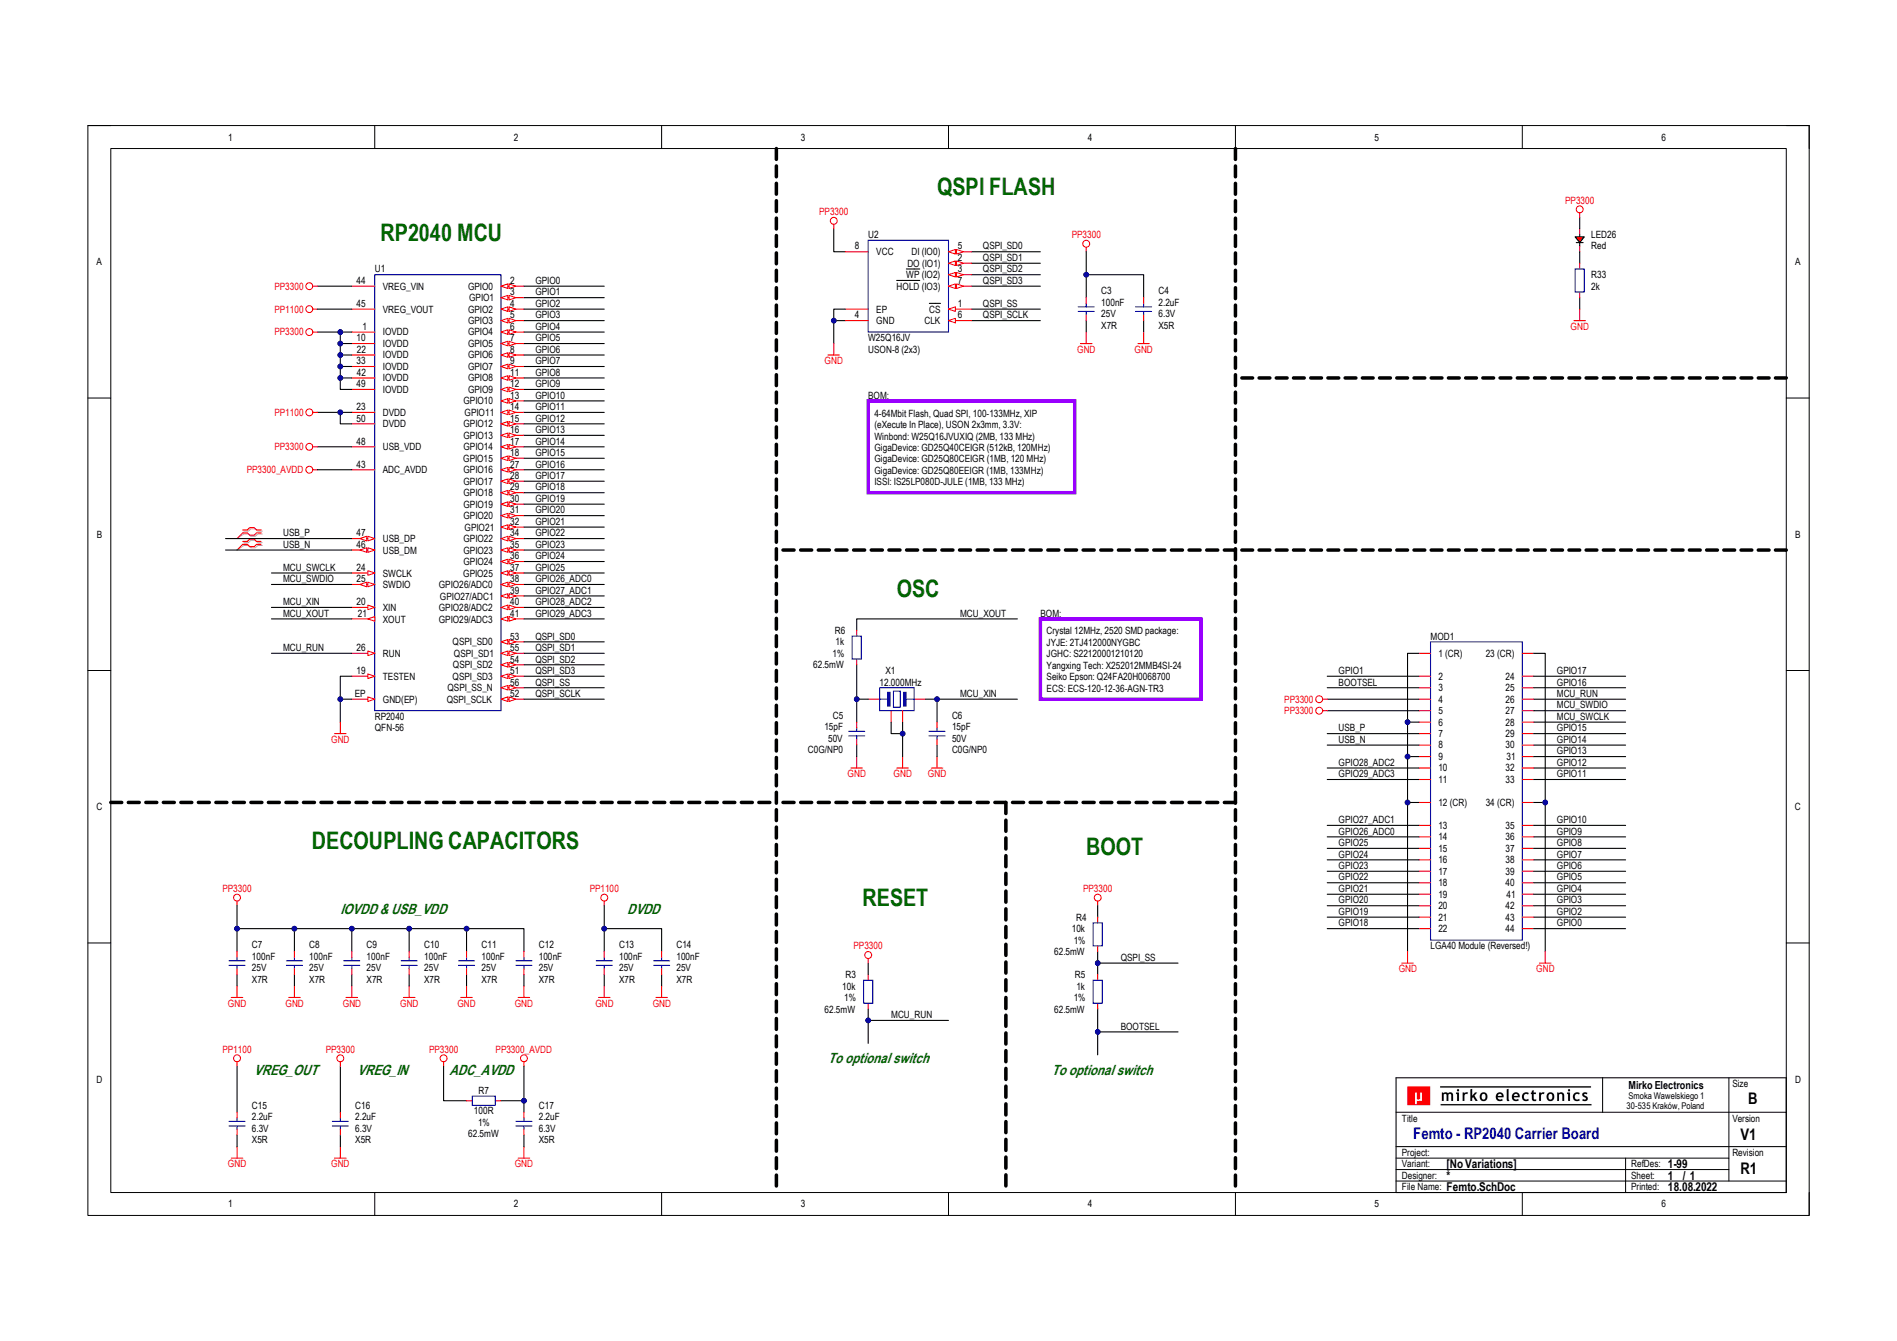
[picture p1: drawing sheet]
# Altium project Femto_v1.PrjPcb
SchPcbRevision: R1; SchPcbVersion: V1
1 sheet, 27 parts. Net scope: global (net labels, ports and power ports of the same name join across sheets).
Board file: Femto_v1.PcbDoc

## Sheet Femto.SchDoc: Femto - RP2040 Carrier Board
size B; DocumentNumber: 1; SheetNumber: 1; SheetTotal: 1; PageSize: B; Designators: 1-99

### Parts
C3  100nF  Voltage Rating: 25V  Dielectric: X7R  [CAP_0402_R]
C4  2.2uF  Voltage Rating: 6.3V  Dielectric: X5R  [CAP_0402_R]
C5  15pF  Voltage Rating: 50V  Dielectric: C0G/NP0  [CAP_0402_R]
C6  15pF  Voltage Rating: 50V  Dielectric: C0G/NP0  [CAP_0402_R]
C7  100nF  Voltage Rating: 25V  Dielectric: X7R  [CAP_0402_R]
C8  100nF  Voltage Rating: 25V  Dielectric: X7R  [CAP_0402_R]
C9  100nF  Voltage Rating: 25V  Dielectric: X7R  [CAP_0402_R]
C10  100nF  Voltage Rating: 25V  Dielectric: X7R  [CAP_0402_R]
C11  100nF  Voltage Rating: 25V  Dielectric: X7R  [CAP_0402_R]
C12  100nF  Voltage Rating: 25V  Dielectric: X7R  [CAP_0402_R]
C13  100nF  Voltage Rating: 25V  Dielectric: X7R  [CAP_0402_R]
C14  100nF  Voltage Rating: 25V  Dielectric: X7R  [CAP_0402_R]
C15  2.2uF  Voltage Rating: 6.3V  Dielectric: X5R  [CAP_0402_R]
C16  2.2uF  Voltage Rating: 6.3V  Dielectric: X5R  [CAP_0402_R]
C17  2.2uF  Voltage Rating: 6.3V  Dielectric: X5R  [CAP_0402_R]
LED26  Red  [LED_0402_R]
MOD1  LGA40 Module (Reversed!)  [PCB_LGA40_120X120_P100_REV]  (no BOM)
R3  10k  Tolerance: 1%  Power Rating: 62.5mW  [RES_0402_R]
R4  10k  Tolerance: 1%  Power Rating: 62.5mW  [RES_0402_R]
R5  1k  Tolerance: 1%  Power Rating: 62.5mW  [RES_0402_R]
R6  1k  Tolerance: 1%  Power Rating: 62.5mW  [RES_0402_R]
R7  100R  Tolerance: 1%  Power Rating: 62.5mW  [RES_0402_R]
R33  2k  [RES_0402_R]
TB?  Title block  (value not drawn)  (graphical)
U1  RP2040  Package (Case): QFN-56  [ICC_QFN56_700X700X90_P40_EP_RP2040]
U2  W25Q16JV  Package: USON-8 (2x3)  [ICC_USON8_200X300X55P50_EP]
X1  12.000MHz  [OSC_2520_4P_250X200H50_R]

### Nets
GND: C3.1 C4.1 C5.1 C6.1 C7.1 C8.1 C9.1 C10.1 C11.1 C12.1 C13.1 C14.1 C15.1 C16.1 C17.1 MOD1.1(1_(CR)) MOD1.6 MOD1.9 MOD1.12(12_(CR)) MOD1.23(23_(CR)) MOD1.34(34_(CR)) R33.1 U1.19(TESTEN) U1.EP(GND(EP)) U2.4(GND) U2.EP X1.2 X1.4
PP1100: C13.2 C14.2 C15.2 U1.23(DVDD) U1.45(VREG_VOUT) U1.50(DVDD)
PP3300: C3.2 C4.2 C7.2 C8.2 C9.2 C10.2 C11.2 C12.2 C16.2 LED26.2 MOD1.4 MOD1.5 R3.2 R4.2 R7.2 U1.1(IOVDD) U1.10(IOVDD) U1.22(IOVDD) U1.33(IOVDD) U1.42(IOVDD) U1.44(VREG_VIN) U1.48(USB_VDD) U1.49(IOVDD) U2.8(VCC)
PP3300_AVDD: C17.2 R7.1 U1.43(ADC_AVDD)
BOOTSEL: MOD1.3 R5.1
GPIO0: MOD1.44 U1.2(GPIO0)
GPIO1: MOD1.2 U1.3(GPIO1)
GPIO2: MOD1.43 U1.4(GPIO2)
GPIO3: MOD1.42 U1.5(GPIO3)
GPIO4: MOD1.41 U1.6(GPIO4)
GPIO5: MOD1.40 U1.7(GPIO5)
GPIO6: MOD1.39 U1.8(GPIO6)
GPIO7: MOD1.38 U1.9(GPIO7)
GPIO8: MOD1.37 U1.11(GPIO8)
GPIO9: MOD1.36 U1.12(GPIO9)
GPIO10: MOD1.35 U1.13(GPIO10)
GPIO11: MOD1.33 U1.14(GPIO11)
GPIO12: MOD1.32 U1.15(GPIO12)
GPIO13: MOD1.31 U1.16(GPIO13)
GPIO14: MOD1.30 U1.17(GPIO14)
GPIO15: MOD1.29 U1.18(GPIO15)
GPIO16: MOD1.25 U1.27(GPIO16)
GPIO17: MOD1.24 U1.28(GPIO17)
GPIO18: MOD1.22 U1.29(GPIO18)
GPIO19: MOD1.21 U1.30(GPIO19)
GPIO20: MOD1.20 U1.31(GPIO20)
GPIO21: MOD1.19 U1.32(GPIO21)
GPIO22: MOD1.18 U1.34(GPIO22)
GPIO23: MOD1.17 U1.35(GPIO23)
GPIO24: MOD1.16 U1.36(GPIO24)
GPIO25: MOD1.15 U1.37(GPIO25)
GPIO26_ADC0: MOD1.14 U1.38(GPIO26/ADC0)
GPIO27_ADC1: MOD1.13 U1.39(GPIO27/ADC1)
GPIO28_ADC2: MOD1.10 U1.40(GPIO28/ADC2)
GPIO29_ADC3: MOD1.11 U1.41(GPIO29/ADC3)
MCU_RUN: MOD1.26 R3.1 U1.26(RUN)
MCU_SWCLK: MOD1.28 U1.24(SWCLK)
MCU_SWDIO: MOD1.27 U1.25(SWDIO)
MCU_XIN: C6.2 U1.20(XIN) X1.3
MCU_XOUT: R6.1 U1.21(XOUT)
QSPI_SCLK: U1.52(QSPI_SCLK) U2.6(CLK)
QSPI_SD0: U1.53(QSPI_SD0) U2.5(DI_(IO0))
QSPI_SD1: U1.55(QSPI_SD1) U2.2(DO_(IO1))
QSPI_SD2: U1.54(QSPI_SD2) U2.3(~{WP}_(IO2))
QSPI_SD3: U1.51(QSPI_SD3) U2.7(~{HOLD}_(IO3))
QSPI_SS: R4.1 R5.2 U1.56(QSPI_SS_N) U2.1(~{CS})
USB_N: MOD1.8 U1.46(USB_DM)
USB_P: MOD1.7 U1.47(USB_DP)
NetC5_2: C5.2 R6.2 X1.1
NetLED26_1: LED26.1 R33.2

### Layout directives
differential pair: USB_N, USB_P

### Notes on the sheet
- QSPI FLASH
- (near U1) RP2040 MCU
- BOM:
- 4-64Mbit Flash, Quad SPI, 100-133MHz, XIP (eXecute In Place), USON 2x3mm, 3.3V:
  Winbond: W25Q16JVUXIQ (2MB, 133 MHz)
  GigaDevice: GD25Q40CEIGR (512kB, 120MHz)
  GigaDevice: GD25Q80CEIGR (1MB, 120 MHz)
  GigaDevice: GD25Q80EEIGR (1MB, 133MHz)
  ISSI: IS25LP080D-JULE (1MB, 133 MHz)
- OSC
- Crystal 12MHz, 2520 SMD package:
  JYJE: 2TJ412000NYGBC
  JGHC: S22120001210120
  Yangxing Tech: X252012MMB4SI-24
  Seiko Epson: Q24FA20H0068700
  ECS: ECS-120-12-36-AGN-TR3
- DECOUPLING CAPACITORS
- BOOT
- IOVDD & USB_VDD
- DVDD
- RESET
- To optional switch
- VREG_OUT
- VREG_IN
- (near R7) ADC_AVDD
